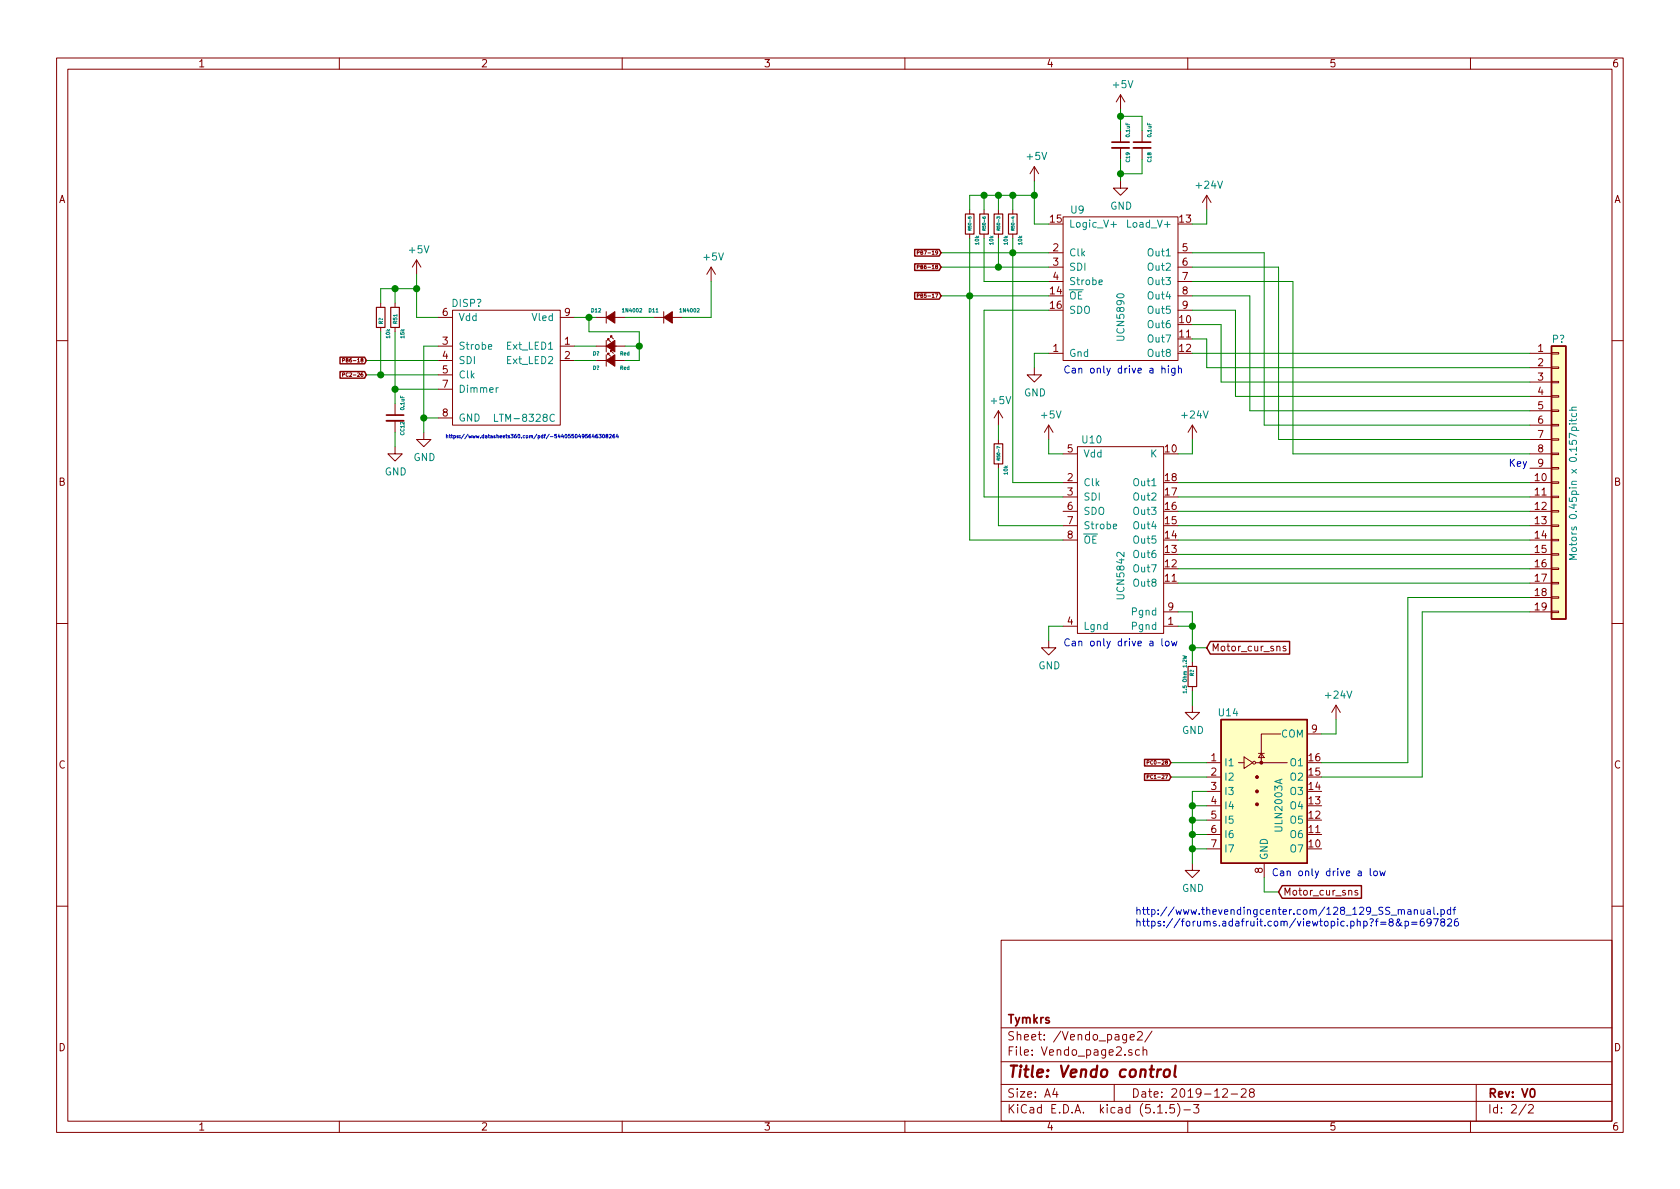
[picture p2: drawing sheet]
EESchema Schematic File Version 4
EELAYER 30 0
EELAYER END
$Descr A4 11693 8268
encoding utf-8
Sheet 2 2
Title "Vendo control"
Date "2019-12-28"
Rev "V0"
Comp "Tymkrs"
Comment1 ""
Comment2 ""
Comment3 ""
Comment4 ""
$EndDescr
$Comp
L Connector_Generic:Conn_01x19 P?
U 1 1
P 10850 3350
F 0 "P?" H 10800 4350 50  0000 L CNN
F 1 "Motors 0.45pin x 0.157pitch" V 10950 2800 50  0000 L CNN
F 2 "" H 10850 3350 50  0001 C CNN
F 3 "~" H 10850 3350 50  0001 C CNN
	1    10850 3350
	1    0    0    -1  
$EndComp
Text Notes 10500 3250 0    50   ~ 0
Key
Wire Wire Line
	10650 2650 8500 2650
Wire Wire Line
	8600 2750 10650 2750
$Comp
L Allegro_pjs:UCN5890 U9
U 1 1
P 8300 1550
F 0 "U9" H 7500 1650 50  0000 C CNN
F 1 "UCN5890" V 7800 900 50  0000 C CNN
F 2 "" H 7800 1350 25  0001 C CNN
F 3 "" H 7800 1350 25  0001 C CNN
	1    8300 1550
	1    0    0    -1  
$EndComp
$Comp
L Device:R_Small R?
U 1 1
P 8300 4700
AR Path="/5E135118" Ref="R?"  Part="1" 
AR Path="/5F9F9111/5E135118" Ref="R?"  Part="1" 
F 0 "R?" V 8300 4650 25  0000 L CNN
F 1 "1.5 Ohm 1.2W" V 8350 4550 25  0000 L CNN
F 2 "" H 8300 4700 50  0001 C CNN
F 3 "~" H 8300 4700 50  0001 C CNN
	1    8300 4700
	-1   0    0    1   
$EndComp
$Comp
L power:GND #PWR?
U 1 1
P 8300 4900
AR Path="/5E13511E" Ref="#PWR?"  Part="1" 
AR Path="/5F9F9111/5E13511E" Ref="#PWR?"  Part="1" 
F 0 "#PWR?" H 8300 4650 50  0001 C CNN
F 1 "GND" H 8305 4727 50  0000 C CNN
F 2 "" H 8300 4900 50  0001 C CNN
F 3 "" H 8300 4900 50  0001 C CNN
	1    8300 4900
	1    0    0    -1  
$EndComp
Wire Wire Line
	8300 4800 8300 4900
Wire Wire Line
	8300 4600 8300 4500
Wire Wire Line
	8300 4500 8400 4500
Connection ~ 8300 4500
Text GLabel 8400 4500 2    50   Input ~ 0
Motor_cur_sns
Wire Wire Line
	8300 2450 10650 2450
Wire Wire Line
	8400 2550 8400 2350
Wire Wire Line
	8400 2350 8300 2350
Wire Wire Line
	8400 2550 10650 2550
Wire Wire Line
	8500 2650 8500 2250
Wire Wire Line
	8500 2250 8300 2250
Wire Wire Line
	8600 2750 8600 2150
Wire Wire Line
	8600 2150 8300 2150
Wire Wire Line
	8700 2850 8700 2050
Wire Wire Line
	8700 2050 8300 2050
Wire Wire Line
	8700 2850 10650 2850
Wire Wire Line
	8800 2950 8800 1750
Wire Wire Line
	8800 1750 8300 1750
Wire Wire Line
	8800 2950 10650 2950
Wire Wire Line
	8900 3050 8900 1850
Wire Wire Line
	8900 1850 8300 1850
Wire Wire Line
	8900 3050 10650 3050
Wire Wire Line
	9000 3150 9000 1950
Wire Wire Line
	9000 1950 8300 1950
Wire Wire Line
	9000 3150 10650 3150
Wire Wire Line
	8300 1550 8400 1550
Wire Wire Line
	8400 1550 8400 1450
$Comp
L power:+24V #PWR?
U 1 1
P 8400 1450
F 0 "#PWR?" H 8400 1300 50  0001 C CNN
F 1 "+24V" H 8415 1623 50  0000 C CNN
F 2 "" H 8400 1450 50  0001 C CNN
F 3 "" H 8400 1450 50  0001 C CNN
	1    8400 1450
	1    0    0    -1  
$EndComp
Wire Wire Line
	7300 2450 7200 2450
Wire Wire Line
	7200 2450 7200 2550
$Comp
L power:GND #PWR?
U 1 1
P 7200 2550
F 0 "#PWR?" H 7200 2300 50  0001 C CNN
F 1 "GND" H 7205 2377 50  0000 C CNN
F 2 "" H 7200 2550 50  0001 C CNN
F 3 "" H 7200 2550 50  0001 C CNN
	1    7200 2550
	1    0    0    -1  
$EndComp
$Comp
L power:+5V #PWR?
U 1 1
P 6950 2950
F 0 "#PWR?" H 6950 2800 50  0001 C CNN
F 1 "+5V" H 6965 3123 50  0000 C CNN
F 2 "" H 6950 2950 50  0001 C CNN
F 3 "" H 6950 2950 50  0001 C CNN
	1    6950 2950
	1    0    0    -1  
$EndComp
Wire Wire Line
	7300 1550 7200 1550
Wire Wire Line
	7200 1550 7200 1350
$Comp
L Device:R_Small R50-?
U 1 1
P 7050 1550
AR Path="/5E14B50A" Ref="R50-?"  Part="1" 
AR Path="/5F9F9111/5E14B50A" Ref="R50-4"  Part="1" 
F 0 "R50-4" V 7050 1500 20  0000 L CNN
F 1 "10k" V 7100 1400 25  0000 L CNN
F 2 "" H 7050 1550 50  0001 C CNN
F 3 "~" H 7050 1550 50  0001 C CNN
	1    7050 1550
	1    0    0    -1  
$EndComp
Wire Wire Line
	7300 1750 7050 1750
Wire Wire Line
	7050 1750 7050 1650
Wire Wire Line
	7050 1450 7050 1350
Wire Wire Line
	7050 1350 7200 1350
Connection ~ 7200 1350
Wire Wire Line
	7200 1350 7200 1250
$Comp
L Device:C_Small C?
U 1 1
P 7800 1000
AR Path="/5E15183B" Ref="C?"  Part="1" 
AR Path="/5F9F9111/5E15183B" Ref="C19"  Part="1" 
F 0 "C19" V 7850 875 25  0000 L CNN
F 1 "0.1uF" V 7850 1050 25  0000 L CNN
F 2 "" H 7800 1000 50  0001 C CNN
F 3 "~" H 7800 1000 50  0001 C CNN
	1    7800 1000
	1    0    0    -1  
$EndComp
$Comp
L power:+5V #PWR?
U 1 1
P 7800 750
F 0 "#PWR?" H 7800 600 50  0001 C CNN
F 1 "+5V" H 7815 923 50  0000 C CNN
F 2 "" H 7800 750 50  0001 C CNN
F 3 "" H 7800 750 50  0001 C CNN
	1    7800 750 
	1    0    0    -1  
$EndComp
$Comp
L power:GND #PWR?
U 1 1
P 7800 1250
F 0 "#PWR?" H 7800 1000 50  0001 C CNN
F 1 "GND" H 7805 1077 50  0000 C CNN
F 2 "" H 7800 1250 50  0001 C CNN
F 3 "" H 7800 1250 50  0001 C CNN
	1    7800 1250
	1    0    0    -1  
$EndComp
Wire Wire Line
	7800 750  7800 800 
Wire Wire Line
	7800 1100 7800 1200
Wire Wire Line
	7050 1750 6550 1750
Connection ~ 7050 1750
Text GLabel 6550 1750 0    25   Input ~ 0
PB7-19
Wire Wire Line
	7300 1850 6950 1850
$Comp
L Device:R_Small R50-?
U 1 1
P 6950 1550
AR Path="/5E157719" Ref="R50-?"  Part="1" 
AR Path="/5F9F9111/5E157719" Ref="R50-3"  Part="1" 
F 0 "R50-3" V 6950 1500 20  0000 L CNN
F 1 "10k" V 7000 1400 25  0000 L CNN
F 2 "" H 6950 1550 50  0001 C CNN
F 3 "~" H 6950 1550 50  0001 C CNN
	1    6950 1550
	1    0    0    -1  
$EndComp
Wire Wire Line
	6950 1650 6950 1850
Connection ~ 6950 1850
Wire Wire Line
	6950 1850 6550 1850
Wire Wire Line
	6950 1450 6950 1350
Wire Wire Line
	6950 1350 7050 1350
Connection ~ 7050 1350
Text GLabel 6550 1850 0    25   Input ~ 0
PB6-18
$Comp
L Device:R_Small R50-?
U 1 1
P 6850 1550
AR Path="/5E159A4A" Ref="R50-?"  Part="1" 
AR Path="/5F9F9111/5E159A4A" Ref="R50-6"  Part="1" 
F 0 "R50-6" V 6850 1500 20  0000 L CNN
F 1 "10k" V 6900 1400 25  0000 L CNN
F 2 "" H 6850 1550 50  0001 C CNN
F 3 "~" H 6850 1550 50  0001 C CNN
	1    6850 1550
	1    0    0    -1  
$EndComp
Wire Wire Line
	6850 1650 6850 1950
Wire Wire Line
	6850 1950 7300 1950
Wire Wire Line
	6850 1450 6850 1350
Wire Wire Line
	6850 1350 6950 1350
Connection ~ 6950 1350
$Comp
L Device:R_Small R50-?
U 1 1
P 6750 1550
AR Path="/5E161133" Ref="R50-?"  Part="1" 
AR Path="/5F9F9111/5E161133" Ref="R50-5"  Part="1" 
F 0 "R50-5" V 6750 1500 20  0000 L CNN
F 1 "10k" V 6800 1400 25  0000 L CNN
F 2 "" H 6750 1550 50  0001 C CNN
F 3 "~" H 6750 1550 50  0001 C CNN
	1    6750 1550
	1    0    0    -1  
$EndComp
Wire Wire Line
	7300 2050 6750 2050
Wire Wire Line
	6750 2050 6750 1650
Wire Wire Line
	6750 1450 6750 1350
Wire Wire Line
	6750 1350 6850 1350
Connection ~ 6850 1350
Wire Wire Line
	6750 2050 6550 2050
Connection ~ 6750 2050
Text GLabel 6550 2050 0    25   Input ~ 0
PB5-17
Text Notes 7400 2600 0    50   ~ 0
Can only drive a high
$Comp
L Allegro_pjs:UCN5842 U10
U 1 1
P 8200 3150
F 0 "U10" H 7600 3250 50  0000 C CNN
F 1 "UCN5842" V 7800 2300 50  0000 C CNN
F 2 "" H 8450 3550 50  0001 C CNN
F 3 "" H 7850 3150 50  0001 C CNN
	1    8200 3150
	1    0    0    -1  
$EndComp
Wire Wire Line
	8200 3150 8300 3150
Wire Wire Line
	8300 3150 8300 3050
$Comp
L power:+24V #PWR?
U 1 1
P 8300 3050
F 0 "#PWR?" H 8300 2900 50  0001 C CNN
F 1 "+24V" H 8315 3223 50  0000 C CNN
F 2 "" H 8300 3050 50  0001 C CNN
F 3 "" H 8300 3050 50  0001 C CNN
	1    8300 3050
	1    0    0    -1  
$EndComp
Wire Wire Line
	8200 4350 8300 4350
Wire Wire Line
	8300 4350 8300 4500
Wire Wire Line
	8200 4250 8300 4250
Wire Wire Line
	8300 4250 8300 4350
Connection ~ 8300 4350
Wire Wire Line
	8200 3350 10650 3350
Wire Wire Line
	8200 3450 10650 3450
Wire Wire Line
	8200 3550 10650 3550
Wire Wire Line
	8200 3650 10650 3650
Wire Wire Line
	8200 3750 10650 3750
Wire Wire Line
	8200 3850 10650 3850
Wire Wire Line
	8200 3950 10650 3950
Wire Wire Line
	8200 4050 10650 4050
Text Notes 7400 4500 0    50   ~ 0
Can only drive a low
$Comp
L Device:C_Small C?
U 1 1
P 7950 1000
AR Path="/5E1A7745" Ref="C?"  Part="1" 
AR Path="/5F9F9111/5E1A7745" Ref="C18"  Part="1" 
F 0 "C18" V 8000 875 25  0000 L CNN
F 1 "0.1uF" V 8000 1050 25  0000 L CNN
F 2 "" H 7950 1000 50  0001 C CNN
F 3 "~" H 7950 1000 50  0001 C CNN
	1    7950 1000
	1    0    0    -1  
$EndComp
Wire Wire Line
	7800 800  7950 800 
Wire Wire Line
	7950 800  7950 900 
Connection ~ 7800 800 
Wire Wire Line
	7800 800  7800 900 
Wire Wire Line
	7800 1200 7950 1200
Wire Wire Line
	7950 1200 7950 1100
Connection ~ 7800 1200
Wire Wire Line
	7800 1200 7800 1250
Wire Wire Line
	7400 4350 7300 4350
Wire Wire Line
	7300 4350 7300 4450
$Comp
L power:GND #PWR?
U 1 1
P 7300 4450
F 0 "#PWR?" H 7300 4200 50  0001 C CNN
F 1 "GND" H 7305 4277 50  0000 C CNN
F 2 "" H 7300 4450 50  0001 C CNN
F 3 "" H 7300 4450 50  0001 C CNN
	1    7300 4450
	1    0    0    -1  
$EndComp
Wire Wire Line
	7400 3150 7300 3150
Wire Wire Line
	7300 3150 7300 3050
$Comp
L power:+5V #PWR?
U 1 1
P 7300 3050
F 0 "#PWR?" H 7300 2900 50  0001 C CNN
F 1 "+5V" H 7315 3223 50  0000 C CNN
F 2 "" H 7300 3050 50  0001 C CNN
F 3 "" H 7300 3050 50  0001 C CNN
	1    7300 3050
	1    0    0    -1  
$EndComp
Wire Wire Line
	7400 3350 7050 3350
Wire Wire Line
	7050 3350 7050 1750
Wire Wire Line
	6850 2150 6850 3450
Wire Wire Line
	6850 3450 7400 3450
Wire Wire Line
	6850 2150 7300 2150
$Comp
L Device:R_Small R50-?
U 1 1
P 6950 3150
AR Path="/5E1BE488" Ref="R50-?"  Part="1" 
AR Path="/5F9F9111/5E1BE488" Ref="R50-7"  Part="1" 
F 0 "R50-7" V 6950 3100 20  0000 L CNN
F 1 "10k" V 7000 3000 25  0000 L CNN
F 2 "" H 6950 3150 50  0001 C CNN
F 3 "~" H 6950 3150 50  0001 C CNN
	1    6950 3150
	1    0    0    -1  
$EndComp
Wire Wire Line
	7400 3650 6950 3650
Wire Wire Line
	6950 3650 6950 3250
Wire Wire Line
	6950 2950 6950 3050
Wire Wire Line
	7400 3750 6750 3750
Wire Wire Line
	6750 3750 6750 2050
$Comp
L Transistor_Array:ULN2003A U14
U 1 1
P 8800 5500
F 0 "U14" H 8550 6050 50  0000 C CNN
F 1 "ULN2003A" V 8900 5400 50  0000 C CNN
F 2 "" H 8850 4950 50  0001 L CNN
F 3 "http://www.ti.com/lit/ds/symlink/uln2003a.pdf" H 8900 5300 50  0001 C CNN
	1    8800 5500
	1    0    0    -1  
$EndComp
Wire Wire Line
	9200 5300 9800 5300
Wire Wire Line
	9800 5300 9800 4150
Wire Wire Line
	9800 4150 10650 4150
Wire Wire Line
	9900 4250 9900 5400
Wire Wire Line
	9900 5400 9200 5400
Wire Wire Line
	9900 4250 10650 4250
Wire Wire Line
	8800 6100 8800 6200
Wire Wire Line
	8800 6200 8900 6200
Wire Wire Line
	9200 5100 9300 5100
Wire Wire Line
	9300 5100 9300 5000
Wire Wire Line
	8400 5300 8150 5300
Wire Wire Line
	8400 5400 8150 5400
Wire Wire Line
	8400 5500 8300 5500
Wire Wire Line
	8300 5500 8300 5600
Wire Wire Line
	8400 5600 8300 5600
Connection ~ 8300 5600
Wire Wire Line
	8300 5600 8300 5700
Wire Wire Line
	8400 5700 8300 5700
Connection ~ 8300 5700
Wire Wire Line
	8300 5700 8300 5800
Wire Wire Line
	8400 5800 8300 5800
Connection ~ 8300 5800
Wire Wire Line
	8300 5800 8300 5900
Wire Wire Line
	8400 5900 8300 5900
Connection ~ 8300 5900
Wire Wire Line
	8300 5900 8300 6000
Text GLabel 8900 6200 2    50   Input ~ 0
Motor_cur_sns
$Comp
L power:+5V #PWR?
U 1 1
P 7200 1250
F 0 "#PWR?" H 7200 1100 50  0001 C CNN
F 1 "+5V" H 7215 1423 50  0000 C CNN
F 2 "" H 7200 1250 50  0001 C CNN
F 3 "" H 7200 1250 50  0001 C CNN
	1    7200 1250
	1    0    0    -1  
$EndComp
$Comp
L power:+24V #PWR?
U 1 1
P 9300 5000
F 0 "#PWR?" H 9300 4850 50  0001 C CNN
F 1 "+24V" H 9315 5173 50  0000 C CNN
F 2 "" H 9300 5000 50  0001 C CNN
F 3 "" H 9300 5000 50  0001 C CNN
	1    9300 5000
	1    0    0    -1  
$EndComp
Text GLabel 8150 5300 0    25   Input ~ 0
PC0-28
Text GLabel 8150 5400 0    25   Input ~ 0
PC1-27
$Comp
L power:GND #PWR?
U 1 1
P 8300 6000
AR Path="/5E20110E" Ref="#PWR?"  Part="1" 
AR Path="/5F9F9111/5E20110E" Ref="#PWR?"  Part="1" 
F 0 "#PWR?" H 8300 5750 50  0001 C CNN
F 1 "GND" H 8305 5827 50  0000 C CNN
F 2 "" H 8300 6000 50  0001 C CNN
F 3 "" H 8300 6000 50  0001 C CNN
	1    8300 6000
	1    0    0    -1  
$EndComp
Text Notes 8850 6100 0    50   ~ 0
Can only drive a low
$Comp
L LiteON_pjs:LTM-8328C DISP?
U 1 1
P 3500 2200
F 0 "DISP?" H 3250 2300 50  0000 C CNN
F 1 "LTM-8328C" H 3650 1500 50  0000 C CNN
F 2 "" H 3500 2000 50  0001 C CNN
F 3 "" H 3500 2000 50  0001 C CNN
	1    3500 2200
	1    0    0    -1  
$EndComp
$Comp
L Device:LED_Small_ALT D?
U 1 1
P 4250 2400
F 0 "D?" H 4150 2350 25  0000 C CNN
F 1 "Red" H 4350 2350 25  0000 C CNN
F 2 "" V 4250 2400 50  0001 C CNN
F 3 "~" V 4250 2400 50  0001 C CNN
	1    4250 2400
	1    0    0    -1  
$EndComp
$Comp
L Device:LED_Small_ALT D?
U 1 1
P 4250 2500
F 0 "D?" H 4150 2450 25  0000 C CNN
F 1 "Red" H 4350 2450 25  0000 C CNN
F 2 "" V 4250 2500 50  0001 C CNN
F 3 "~" V 4250 2500 50  0001 C CNN
	1    4250 2500
	1    0    0    -1  
$EndComp
Wire Wire Line
	4000 2400 4150 2400
Wire Wire Line
	4150 2500 4000 2500
Wire Wire Line
	3050 2900 2950 2900
Wire Wire Line
	2950 2900 2950 3000
$Comp
L power:GND #PWR?
U 1 1
P 2950 3000
F 0 "#PWR?" H 2950 2750 50  0001 C CNN
F 1 "GND" H 2955 2827 50  0000 C CNN
F 2 "" H 2950 3000 50  0001 C CNN
F 3 "" H 2950 3000 50  0001 C CNN
	1    2950 3000
	1    0    0    -1  
$EndComp
$Comp
L Device:D_Small_ALT D?
U 1 1
P 4250 2200
AR Path="/5E21ABB3" Ref="D?"  Part="1" 
AR Path="/5F9F9111/5E21ABB3" Ref="D12"  Part="1" 
F 0 "D12" H 4150 2250 25  0000 C CNN
F 1 "1N4002" H 4400 2250 25  0000 C CNN
F 2 "" V 4250 2200 50  0001 C CNN
F 3 "~" V 4250 2200 50  0001 C CNN
	1    4250 2200
	1    0    0    -1  
$EndComp
$Comp
L Device:D_Small_ALT D?
U 1 1
P 4650 2200
AR Path="/5E21E7E4" Ref="D?"  Part="1" 
AR Path="/5F9F9111/5E21E7E4" Ref="D11"  Part="1" 
F 0 "D11" H 4550 2250 25  0000 C CNN
F 1 "1N4002" H 4800 2250 25  0000 C CNN
F 2 "" V 4650 2200 50  0001 C CNN
F 3 "~" V 4650 2200 50  0001 C CNN
	1    4650 2200
	1    0    0    -1  
$EndComp
Wire Wire Line
	4000 2200 4100 2200
Wire Wire Line
	4350 2200 4550 2200
$Comp
L Device:R_Small R50-?
U 1 1
P 2750 2200
AR Path="/5E227471" Ref="R50-?"  Part="1" 
AR Path="/5F9F9111/5E227471" Ref="R51"  Part="1" 
F 0 "R51" V 2750 2150 25  0000 L CNN
F 1 "15k" V 2800 2050 25  0000 L CNN
F 2 "" H 2750 2200 50  0001 C CNN
F 3 "~" H 2750 2200 50  0001 C CNN
	1    2750 2200
	1    0    0    -1  
$EndComp
Wire Wire Line
	4750 2200 4950 2200
Wire Wire Line
	3050 2200 2900 2200
Wire Wire Line
	4950 1950 4950 2200
Wire Wire Line
	3050 2400 2950 2400
Wire Wire Line
	2950 2400 2950 2900
Connection ~ 2950 2900
$Comp
L Device:C_Small C?
U 1 1
P 2750 2900
AR Path="/5E23B713" Ref="C?"  Part="1" 
AR Path="/5F9F9111/5E23B713" Ref="CC12"  Part="1" 
F 0 "CC12" V 2800 2775 25  0000 L CNN
F 1 "0.1uF" V 2800 2950 25  0000 L CNN
F 2 "" H 2750 2900 50  0001 C CNN
F 3 "~" H 2750 2900 50  0001 C CNN
	1    2750 2900
	1    0    0    -1  
$EndComp
Wire Wire Line
	4100 2200 4100 2300
Wire Wire Line
	4100 2300 4450 2300
Wire Wire Line
	4450 2300 4450 2400
Wire Wire Line
	4450 2500 4350 2500
Connection ~ 4100 2200
Wire Wire Line
	4100 2200 4150 2200
Wire Wire Line
	4350 2400 4450 2400
Connection ~ 4450 2400
Wire Wire Line
	4450 2400 4450 2500
Wire Wire Line
	2750 3000 2750 3100
$Comp
L power:GND #PWR?
U 1 1
P 2750 3100
F 0 "#PWR?" H 2750 2850 50  0001 C CNN
F 1 "GND" H 2755 2927 50  0000 C CNN
F 2 "" H 2750 3100 50  0001 C CNN
F 3 "" H 2750 3100 50  0001 C CNN
	1    2750 3100
	1    0    0    -1  
$EndComp
Wire Wire Line
	2750 2300 2750 2700
Wire Wire Line
	2750 2700 3050 2700
Connection ~ 2750 2700
Wire Wire Line
	2750 2700 2750 2800
Wire Wire Line
	2900 2200 2900 2000
Wire Wire Line
	2900 2000 2750 2000
Wire Wire Line
	2750 2000 2750 2100
Wire Wire Line
	2900 2000 2900 1900
Connection ~ 2900 2000
$Comp
L power:+5V #PWR?
U 1 1
P 2900 1900
F 0 "#PWR?" H 2900 1750 50  0001 C CNN
F 1 "+5V" H 2915 2073 50  0000 C CNN
F 2 "" H 2900 1900 50  0001 C CNN
F 3 "" H 2900 1900 50  0001 C CNN
	1    2900 1900
	1    0    0    -1  
$EndComp
$Comp
L power:+5V #PWR?
U 1 1
P 4950 1950
F 0 "#PWR?" H 4950 1800 50  0001 C CNN
F 1 "+5V" H 4965 2123 50  0000 C CNN
F 2 "" H 4950 1950 50  0001 C CNN
F 3 "" H 4950 1950 50  0001 C CNN
	1    4950 1950
	1    0    0    -1  
$EndComp
Wire Wire Line
	3050 2600 2650 2600
Wire Wire Line
	3050 2500 2550 2500
Text GLabel 2550 2500 0    25   Input ~ 0
PB6-18
$Comp
L Device:R_Small R?
U 1 1
P 2650 2200
AR Path="/5E2F22C0" Ref="R?"  Part="1" 
AR Path="/5F9F9111/5E2F22C0" Ref="R?"  Part="1" 
F 0 "R?" V 2650 2150 25  0000 L CNN
F 1 "10k" V 2700 2050 25  0000 L CNN
F 2 "" H 2650 2200 50  0001 C CNN
F 3 "~" H 2650 2200 50  0001 C CNN
	1    2650 2200
	1    0    0    -1  
$EndComp
Text GLabel 2550 2600 0    25   Input ~ 0
PC2-26
Wire Wire Line
	2650 2300 2650 2600
Connection ~ 2650 2600
Wire Wire Line
	2650 2600 2550 2600
Wire Wire Line
	2650 2100 2650 2000
Wire Wire Line
	2650 2000 2750 2000
Connection ~ 2750 2000
Text Notes 3100 3050 0    25   ~ 0
https://www.datasheets360.com/pdf/-5440550495646308264
Text Notes 7900 6450 0    50   ~ 0
http://www.thevendingcenter.com/128_129_SS_manual.pdf\nhttps://forums.adafruit.com/viewtopic.php?f=8&p=697826\n
$EndSCHEMATC
